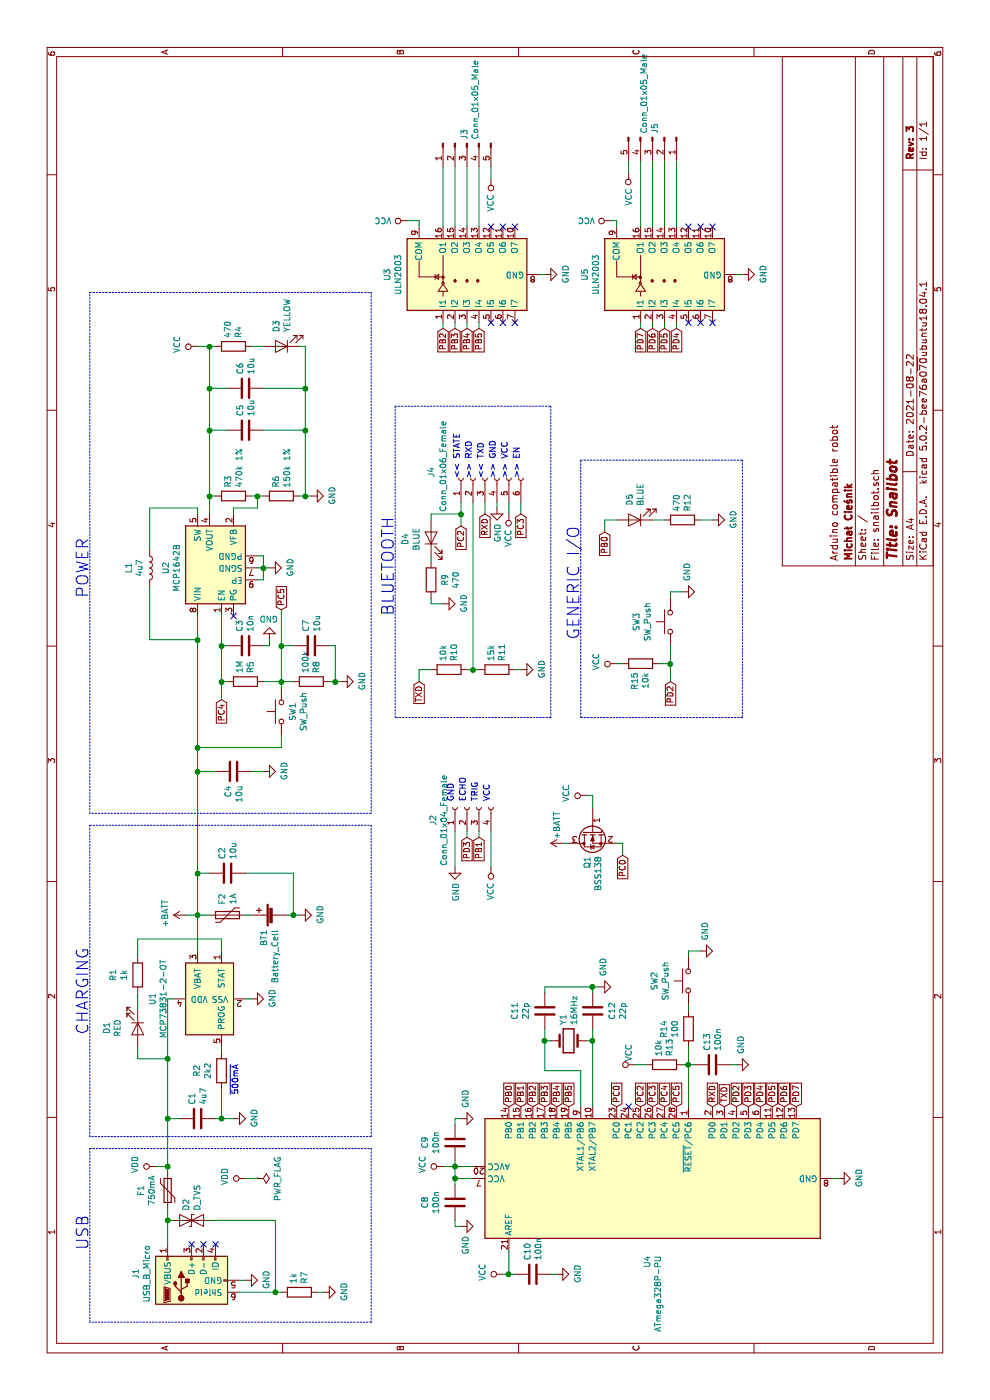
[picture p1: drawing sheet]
EESchema Schematic File Version 4
LIBS:snailbot-cache
EELAYER 26 0
EELAYER END
$Descr A4 11693 8268
encoding utf-8
Sheet 1 1
Title "Snailbot"
Date "2021-08-22"
Rev "3"
Comp "Michał Cieśnik"
Comment1 "Arduino compatible robot"
Comment2 ""
Comment3 ""
Comment4 ""
$EndDescr
$Comp
L Battery_Management:MCP73831-2-OT U1
U 1 1
P 3350 1750
F 0 "U1" H 3350 2228 50  0000 C CNN
F 1 "MCP73831-2-OT" H 3350 2137 50  0000 C CNN
F 2 "Package_TO_SOT_SMD:SOT-23-5" H 3400 1500 50  0001 L CIN
F 3 "http://ww1.microchip.com/downloads/en/DeviceDoc/20001984g.pdf" H 3200 1700 50  0001 C CNN
	1    3350 1750
	1    0    0    -1  
$EndComp
$Comp
L Device:Battery_Cell BT1
U 1 1
P 4050 2300
F 0 "BT1" H 3932 2396 50  0000 R CNN
F 1 "Battery_Cell" H 3932 2305 50  0000 R CNN
F 2 "mc_mech:BatteryHolder_1x18650" V 4050 2360 50  0001 C CNN
F 3 "~" V 4050 2360 50  0001 C CNN
	1    4050 2300
	1    0    0    -1  
$EndComp
$Comp
L power:VCC #PWR0101
U 1 1
P 8800 1650
F 0 "#PWR0101" H 8800 1500 50  0001 C CNN
F 1 "VCC" H 8817 1823 50  0000 C CNN
F 2 "" H 8800 1650 50  0001 C CNN
F 3 "" H 8800 1650 50  0001 C CNN
	1    8800 1650
	1    0    0    -1  
$EndComp
$Comp
L power:+BATT #PWR0102
U 1 1
P 4050 1550
F 0 "#PWR0102" H 4050 1400 50  0001 C CNN
F 1 "+BATT" H 4065 1723 50  0000 C CNN
F 2 "" H 4050 1550 50  0001 C CNN
F 3 "" H 4050 1550 50  0001 C CNN
	1    4050 1550
	1    0    0    -1  
$EndComp
$Comp
L power:GND #PWR0103
U 1 1
P 2350 1950
F 0 "#PWR0103" H 2350 1700 50  0001 C CNN
F 1 "GND" H 2355 1777 50  0000 C CNN
F 2 "" H 2350 1950 50  0001 C CNN
F 3 "" H 2350 1950 50  0001 C CNN
	1    2350 1950
	1    0    0    -1  
$EndComp
$Comp
L Device:R R2
U 1 1
P 2750 1850
F 0 "R2" V 2543 1850 50  0000 C CNN
F 1 "2k2" V 2634 1850 50  0000 C CNN
F 2 "Resistor_SMD:R_0805_2012Metric_Pad1.15x1.40mm_HandSolder" V 2680 1850 50  0001 C CNN
F 3 "~" H 2750 1850 50  0001 C CNN
	1    2750 1850
	0    1    1    0   
$EndComp
$Comp
L Device:Polyfuse F2
U 1 1
P 4050 1900
F 0 "F2" H 4138 1946 50  0000 L CNN
F 1 "1A" H 4138 1855 50  0000 L CNN
F 2 "Fuse:Fuse_1812_4532Metric_Pad1.30x3.40mm_HandSolder" H 4100 1700 50  0001 L CNN
F 3 "~" H 4050 1900 50  0001 C CNN
	1    4050 1900
	1    0    0    -1  
$EndComp
$Comp
L Device:C C1
U 1 1
P 2350 1650
F 0 "C1" H 2465 1696 50  0000 L CNN
F 1 "4u7" H 2465 1605 50  0000 L CNN
F 2 "Capacitor_SMD:C_0805_2012Metric_Pad1.15x1.40mm_HandSolder" H 2388 1500 50  0001 C CNN
F 3 "~" H 2350 1650 50  0001 C CNN
	1    2350 1650
	1    0    0    -1  
$EndComp
Wire Wire Line
	2950 1850 2900 1850
Wire Wire Line
	2600 1850 2350 1850
Wire Wire Line
	2350 1850 2350 1800
Wire Wire Line
	2350 1850 2350 1950
Connection ~ 2350 1850
Wire Wire Line
	3350 1450 3350 1400
Wire Wire Line
	3350 1400 2850 1400
Wire Wire Line
	2350 1400 2350 1500
$Comp
L power:GND #PWR0104
U 1 1
P 3350 2100
F 0 "#PWR0104" H 3350 1850 50  0001 C CNN
F 1 "GND" H 3355 1927 50  0000 C CNN
F 2 "" H 3350 2100 50  0001 C CNN
F 3 "" H 3350 2100 50  0001 C CNN
	1    3350 2100
	1    0    0    -1  
$EndComp
Wire Wire Line
	3350 2050 3350 2100
$Comp
L Device:LED D1
U 1 1
P 3100 1150
F 0 "D1" H 3092 895 50  0000 C CNN
F 1 "RED" H 3092 986 50  0000 C CNN
F 2 "LED_SMD:LED_1206_3216Metric_Pad1.42x1.75mm_HandSolder" H 3100 1150 50  0001 C CNN
F 3 "~" H 3100 1150 50  0001 C CNN
	1    3100 1150
	-1   0    0    1   
$EndComp
$Comp
L Device:R R1
U 1 1
P 3550 1150
F 0 "R1" V 3343 1150 50  0000 C CNN
F 1 "1k" V 3434 1150 50  0000 C CNN
F 2 "Resistor_SMD:R_0805_2012Metric_Pad1.15x1.40mm_HandSolder" V 3480 1150 50  0001 C CNN
F 3 "~" H 3550 1150 50  0001 C CNN
	1    3550 1150
	0    1    1    0   
$EndComp
$Comp
L MCU_Microchip_ATmega:ATmega328P-PU U4
U 1 1
P 1850 5450
F 0 "U4" H 1209 5496 50  0000 R CNN
F 1 "ATmega328P-PU" H 1209 5405 50  0000 R CNN
F 2 "Package_DIP:DIP-28_W7.62mm" H 1850 5450 50  0001 C CIN
F 3 "http://ww1.microchip.com/downloads/en/DeviceDoc/ATmega328_P%20AVR%20MCU%20with%20picoPower%20Technology%20Data%20Sheet%2040001984A.pdf" H 1850 5450 50  0001 C CNN
	1    1850 5450
	1    0    0    -1  
$EndComp
$Comp
L power:GND #PWR0105
U 1 1
P 4050 2500
F 0 "#PWR0105" H 4050 2250 50  0001 C CNN
F 1 "GND" H 4055 2327 50  0000 C CNN
F 2 "" H 4050 2500 50  0001 C CNN
F 3 "" H 4050 2500 50  0001 C CNN
	1    4050 2500
	1    0    0    -1  
$EndComp
Wire Wire Line
	3750 1850 3850 1850
Wire Wire Line
	3850 1850 3850 1150
Wire Wire Line
	3850 1150 3700 1150
Wire Wire Line
	3400 1150 3250 1150
Wire Wire Line
	2950 1150 2850 1150
Wire Wire Line
	2850 1150 2850 1400
Connection ~ 2850 1400
Wire Wire Line
	2850 1400 2350 1400
Wire Wire Line
	3750 1650 4050 1650
Wire Wire Line
	4050 1650 4050 1750
Wire Wire Line
	4050 1650 4050 1550
Connection ~ 4050 1650
Wire Wire Line
	4050 1650 4400 1650
Wire Wire Line
	4400 1650 4400 1750
Connection ~ 4400 1650
Wire Wire Line
	4050 2050 4050 2100
Wire Wire Line
	4050 2400 4050 2450
Wire Wire Line
	4050 2450 4400 2450
Wire Wire Line
	4400 2450 4400 2050
Connection ~ 4050 2450
Wire Wire Line
	4050 2450 4050 2500
$Comp
L Device:L L1
U 1 1
P 6950 1250
F 0 "L1" V 6772 1250 50  0000 C CNN
F 1 "4u7" V 6863 1250 50  0000 C CNN
F 2 "Inductor_SMD:L_1210_3225Metric_Pad1.42x2.65mm_HandSolder" H 6950 1250 50  0001 C CNN
F 3 "~" H 6950 1250 50  0001 C CNN
	1    6950 1250
	0    1    1    0   
$EndComp
$Comp
L Transistor_Array:ULN2003 U3
U 1 1
P 9400 3900
F 0 "U3" H 9400 4567 50  0000 C CNN
F 1 "ULN2003" H 9400 4476 50  0000 C CNN
F 2 "Package_SO:SOIC-16_3.9x9.9mm_P1.27mm" H 9450 3350 50  0001 L CNN
F 3 "http://www.ti.com/lit/ds/symlink/uln2003a.pdf" H 9500 3700 50  0001 C CNN
	1    9400 3900
	1    0    0    -1  
$EndComp
$Comp
L mc_analog:MCP1642B U2
U 1 1
P 6950 1850
F 0 "U2" H 6950 2317 50  0000 C CNN
F 1 "MCP1642B" H 6950 2226 50  0000 C CNN
F 2 "Package_SO:MSOP-8-1EP_3x3mm_P0.65mm_EP2.54x2.8mm" H 7000 1600 50  0001 L CIN
F 3 "http://ww1.microchip.com/downloads/en/DeviceDoc/20005253A.pdf" H 6700 2300 50  0001 C CNN
	1    6950 1850
	1    0    0    -1  
$EndComp
Wire Notes Line
	2200 3100 2200 750 
Wire Notes Line
	2200 750  4800 750 
Wire Notes Line
	4800 750  4800 3100
Wire Notes Line
	4800 3100 2200 3100
Text Notes 3050 750  0    98   ~ 0
CHARGING
Wire Wire Line
	6800 1250 6350 1250
Wire Wire Line
	6350 1250 6350 1650
Wire Wire Line
	6350 1650 6550 1650
$Comp
L Device:C C4
U 1 1
P 5250 1950
F 0 "C4" H 5135 1996 50  0000 R CNN
F 1 "10u" H 5135 1905 50  0000 R CNN
F 2 "Capacitor_SMD:C_0805_2012Metric_Pad1.15x1.40mm_HandSolder" H 5288 1800 50  0001 C CNN
F 3 "~" H 5250 1950 50  0001 C CNN
	1    5250 1950
	1    0    0    -1  
$EndComp
$Comp
L power:GND #PWR0106
U 1 1
P 6950 2250
F 0 "#PWR0106" H 6950 2000 50  0001 C CNN
F 1 "GND" H 6955 2077 50  0000 C CNN
F 2 "" H 6950 2250 50  0001 C CNN
F 3 "" H 6950 2250 50  0001 C CNN
	1    6950 2250
	1    0    0    -1  
$EndComp
NoConn ~ 6550 1950
$Comp
L Device:R R6
U 1 1
P 7550 2350
F 0 "R6" H 7620 2396 50  0000 L CNN
F 1 "150k 1%" H 7620 2305 50  0000 L CNN
F 2 "Resistor_SMD:R_0805_2012Metric_Pad1.15x1.40mm_HandSolder" V 7480 2350 50  0001 C CNN
F 3 "~" H 7550 2350 50  0001 C CNN
	1    7550 2350
	1    0    0    -1  
$EndComp
$Comp
L Device:R R3
U 1 1
P 7550 1950
F 0 "R3" H 7620 1996 50  0000 L CNN
F 1 "470k 1%" H 7620 1905 50  0000 L CNN
F 2 "Resistor_SMD:R_0805_2012Metric_Pad1.15x1.40mm_HandSolder" V 7480 1950 50  0001 C CNN
F 3 "~" H 7550 1950 50  0001 C CNN
	1    7550 1950
	1    0    0    -1  
$EndComp
$Comp
L power:GND #PWR0107
U 1 1
P 7550 2600
F 0 "#PWR0107" H 7550 2350 50  0001 C CNN
F 1 "GND" H 7555 2427 50  0000 C CNN
F 2 "" H 7550 2600 50  0001 C CNN
F 3 "" H 7550 2600 50  0001 C CNN
	1    7550 2600
	1    0    0    -1  
$EndComp
Wire Wire Line
	7550 2200 7550 2150
Wire Wire Line
	7550 2150 7450 2150
Connection ~ 7550 2150
Wire Wire Line
	7550 2150 7550 2100
Wire Wire Line
	7550 1800 7550 1750
$Comp
L Device:C C5
U 1 1
P 8100 2050
F 0 "C5" H 8215 2096 50  0000 L CNN
F 1 "10u" H 8215 2005 50  0000 L CNN
F 2 "Capacitor_SMD:C_0805_2012Metric_Pad1.15x1.40mm_HandSolder" H 8138 1900 50  0001 C CNN
F 3 "~" H 8100 2050 50  0001 C CNN
	1    8100 2050
	1    0    0    -1  
$EndComp
$Comp
L Device:C C6
U 1 1
P 8450 2050
F 0 "C6" H 8565 2096 50  0000 L CNN
F 1 "10u" H 8565 2005 50  0000 L CNN
F 2 "Capacitor_SMD:C_0805_2012Metric_Pad1.15x1.40mm_HandSolder" H 8488 1900 50  0001 C CNN
F 3 "~" H 8450 2050 50  0001 C CNN
	1    8450 2050
	1    0    0    -1  
$EndComp
$Comp
L Device:LED D3
U 1 1
P 8800 2350
F 0 "D3" V 8838 2232 50  0000 R CNN
F 1 "YELLOW" V 8747 2232 50  0000 R CNN
F 2 "LED_SMD:LED_1206_3216Metric_Pad1.42x1.75mm_HandSolder" H 8800 2350 50  0001 C CNN
F 3 "~" H 8800 2350 50  0001 C CNN
	1    8800 2350
	0    -1   -1   0   
$EndComp
$Comp
L Device:R R4
U 1 1
P 8800 1950
F 0 "R4" H 8870 1996 50  0000 L CNN
F 1 "470" H 8870 1905 50  0000 L CNN
F 2 "Resistor_SMD:R_0805_2012Metric_Pad1.15x1.40mm_HandSolder" V 8730 1950 50  0001 C CNN
F 3 "~" H 8800 1950 50  0001 C CNN
	1    8800 1950
	1    0    0    1   
$EndComp
Wire Wire Line
	7550 2500 7550 2550
Wire Wire Line
	7550 2550 8100 2550
Wire Wire Line
	8100 2550 8100 2200
Connection ~ 7550 2550
Wire Wire Line
	7550 2550 7550 2600
Wire Wire Line
	8100 2550 8450 2550
Wire Wire Line
	8450 2550 8450 2200
Connection ~ 8100 2550
Wire Wire Line
	8450 2550 8800 2550
Connection ~ 8450 2550
Wire Wire Line
	7550 1750 8100 1750
Wire Wire Line
	8100 1750 8100 1900
Wire Wire Line
	8100 1750 8450 1750
Wire Wire Line
	8450 1750 8450 1900
Connection ~ 8100 1750
Wire Wire Line
	8800 2200 8800 2100
Wire Wire Line
	8800 2550 8800 2500
Wire Wire Line
	8450 1750 8800 1750
Wire Wire Line
	8800 1750 8800 1800
Connection ~ 8450 1750
Wire Wire Line
	8800 1750 8800 1650
Connection ~ 8800 1750
$Comp
L Switch:SW_Push SW1
U 1 1
P 5750 2350
F 0 "SW1" H 5750 2257 50  0000 C CNN
F 1 "SW_Push" H 5750 2166 50  0000 C CNN
F 2 "Button_Switch_SMD:SW_SPST_CK_RS282G05A3" H 5750 2550 50  0001 C CNN
F 3 "" H 5750 2550 50  0001 C CNN
	1    5750 2350
	1    0    0    -1  
$EndComp
Connection ~ 6350 1650
$Comp
L Device:R R5
U 1 1
P 6000 2050
F 0 "R5" H 6070 2096 50  0000 L CNN
F 1 "1M" H 6070 2005 50  0000 L CNN
F 2 "Resistor_SMD:R_0805_2012Metric_Pad1.15x1.40mm_HandSolder" V 5930 2050 50  0001 C CNN
F 3 "~" H 6000 2050 50  0001 C CNN
	1    6000 2050
	1    0    0    1   
$EndComp
$Comp
L Device:R R8
U 1 1
P 6000 2600
F 0 "R8" H 6070 2646 50  0000 L CNN
F 1 "100k" H 6070 2555 50  0000 L CNN
F 2 "Resistor_SMD:R_0805_2012Metric_Pad1.15x1.40mm_HandSolder" V 5930 2600 50  0001 C CNN
F 3 "~" H 6000 2600 50  0001 C CNN
	1    6000 2600
	1    0    0    1   
$EndComp
Wire Wire Line
	6550 1850 6300 1850
Wire Wire Line
	6000 1850 6000 1900
Wire Wire Line
	6000 1850 5850 1850
Connection ~ 6000 1850
$Comp
L power:GND #PWR0108
U 1 1
P 6350 2250
F 0 "#PWR0108" H 6350 2000 50  0001 C CNN
F 1 "GND" H 6355 2077 50  0000 C CNN
F 2 "" H 6350 2250 50  0001 C CNN
F 3 "" H 6350 2250 50  0001 C CNN
	1    6350 2250
	0    -1   -1   0   
$EndComp
Wire Wire Line
	6000 2750 6000 2800
Wire Wire Line
	6000 2450 6000 2350
Wire Wire Line
	5950 2350 6000 2350
Connection ~ 6000 2350
Wire Wire Line
	6000 2350 6000 2200
Wire Wire Line
	6000 2350 6300 2350
$Comp
L power:GND #PWR0109
U 1 1
P 5250 2200
F 0 "#PWR0109" H 5250 1950 50  0001 C CNN
F 1 "GND" H 5255 2027 50  0000 C CNN
F 2 "" H 5250 2200 50  0001 C CNN
F 3 "" H 5250 2200 50  0001 C CNN
	1    5250 2200
	1    0    0    -1  
$EndComp
Wire Wire Line
	5250 2100 5250 2200
$Comp
L Device:C C7
U 1 1
P 6300 2600
F 0 "C7" H 6415 2646 50  0000 L CNN
F 1 "10u" H 6415 2555 50  0000 L CNN
F 2 "Capacitor_SMD:C_0805_2012Metric_Pad1.15x1.40mm_HandSolder" H 6338 2450 50  0001 C CNN
F 3 "~" H 6300 2600 50  0001 C CNN
	1    6300 2600
	1    0    0    -1  
$EndComp
Wire Wire Line
	6000 2800 6300 2800
Wire Wire Line
	6300 2800 6300 2750
Connection ~ 6000 2800
Wire Wire Line
	6000 2800 6000 2850
Wire Wire Line
	6300 2450 6300 2350
Connection ~ 6300 2350
Wire Wire Line
	6300 2350 6600 2350
Wire Notes Line
	4900 750  9250 750 
Wire Notes Line
	9250 750  9250 3100
Wire Notes Line
	9250 3100 4900 3100
Wire Notes Line
	4900 3100 4900 750 
Text Notes 6700 750  0    98   ~ 0
POWER
$Comp
L power:GND #PWR0110
U 1 1
P 1850 7000
F 0 "#PWR0110" H 1850 6750 50  0001 C CNN
F 1 "GND" H 1855 6827 50  0000 C CNN
F 2 "" H 1850 7000 50  0001 C CNN
F 3 "" H 1850 7000 50  0001 C CNN
	1    1850 7000
	1    0    0    -1  
$EndComp
$Comp
L power:VCC #PWR0111
U 1 1
P 1950 3700
F 0 "#PWR0111" H 1950 3550 50  0001 C CNN
F 1 "VCC" H 1967 3873 50  0000 C CNN
F 2 "" H 1950 3700 50  0001 C CNN
F 3 "" H 1950 3700 50  0001 C CNN
	1    1950 3700
	1    0    0    -1  
$EndComp
$Comp
L Device:C C10
U 1 1
P 1050 4450
F 0 "C10" H 1165 4496 50  0000 L CNN
F 1 "100n" H 1165 4405 50  0000 L CNN
F 2 "Capacitor_SMD:C_0805_2012Metric_Pad1.15x1.40mm_HandSolder" H 1088 4300 50  0001 C CNN
F 3 "~" H 1050 4450 50  0001 C CNN
	1    1050 4450
	1    0    0    -1  
$EndComp
$Comp
L Device:R R13
U 1 1
P 2800 5550
F 0 "R13" H 2870 5596 50  0000 L CNN
F 1 "10k" H 2870 5505 50  0000 L CNN
F 2 "Resistor_SMD:R_0805_2012Metric_Pad1.15x1.40mm_HandSolder" V 2730 5550 50  0001 C CNN
F 3 "~" H 2800 5550 50  0001 C CNN
	1    2800 5550
	1    0    0    1   
$EndComp
$Comp
L Switch:SW_Push SW2
U 1 1
P 3500 5750
F 0 "SW2" H 3500 6035 50  0000 C CNN
F 1 "SW_Push" H 3500 5944 50  0000 C CNN
F 2 "Button_Switch_SMD:SW_SPST_CK_RS282G05A3" H 3500 5950 50  0001 C CNN
F 3 "" H 3500 5950 50  0001 C CNN
	1    3500 5750
	1    0    0    -1  
$EndComp
$Comp
L Connector:USB_B_Micro J1
U 1 1
P 1000 1600
F 0 "J1" H 1055 2067 50  0000 C CNN
F 1 "USB_B_Micro" H 1055 1976 50  0000 C CNN
F 2 "mc_mech:USB_Micro-B_MOLEX_105017-0001" H 1150 1550 50  0001 C CNN
F 3 "~" H 1150 1550 50  0001 C CNN
	1    1000 1600
	1    0    0    -1  
$EndComp
$Comp
L Transistor_Array:ULN2003 U5
U 1 1
P 9400 5550
F 0 "U5" H 9400 6217 50  0000 C CNN
F 1 "ULN2003" H 9400 6126 50  0000 C CNN
F 2 "Package_SO:SOIC-16_3.9x9.9mm_P1.27mm" H 9450 5000 50  0001 L CNN
F 3 "http://www.ti.com/lit/ds/symlink/uln2003a.pdf" H 9500 5350 50  0001 C CNN
	1    9400 5550
	1    0    0    -1  
$EndComp
$Comp
L Device:D_TVS D2
U 1 1
P 1500 1600
F 0 "D2" V 1454 1679 50  0000 L CNN
F 1 "D_TVS" V 1545 1679 50  0000 L CNN
F 2 "Diode_SMD:D_SMB_Handsoldering" H 1500 1600 50  0001 C CNN
F 3 "~" H 1500 1600 50  0001 C CNN
	1    1500 1600
	0    1    1    0   
$EndComp
NoConn ~ 1300 1600
NoConn ~ 1300 1700
NoConn ~ 1300 1800
$Comp
L Device:R R7
U 1 1
P 900 2500
F 0 "R7" H 970 2546 50  0000 L CNN
F 1 "1k" H 970 2455 50  0000 L CNN
F 2 "Resistor_SMD:R_0805_2012Metric_Pad1.15x1.40mm_HandSolder" V 830 2500 50  0001 C CNN
F 3 "~" H 900 2500 50  0001 C CNN
	1    900  2500
	1    0    0    1   
$EndComp
$Comp
L power:GND #PWR0112
U 1 1
P 900 2700
F 0 "#PWR0112" H 900 2450 50  0001 C CNN
F 1 "GND" H 905 2527 50  0000 C CNN
F 2 "" H 900 2700 50  0001 C CNN
F 3 "" H 900 2700 50  0001 C CNN
	1    900  2700
	1    0    0    -1  
$EndComp
$Comp
L power:VDD #PWR0113
U 1 1
P 1950 1300
F 0 "#PWR0113" H 1950 1150 50  0001 C CNN
F 1 "VDD" H 1967 1473 50  0000 C CNN
F 2 "" H 1950 1300 50  0001 C CNN
F 3 "" H 1950 1300 50  0001 C CNN
	1    1950 1300
	1    0    0    -1  
$EndComp
Wire Wire Line
	1300 1400 1500 1400
Wire Wire Line
	1500 1400 1500 1450
$Comp
L power:GND #PWR0114
U 1 1
P 1000 2050
F 0 "#PWR0114" H 1000 1800 50  0001 C CNN
F 1 "GND" H 1005 1877 50  0000 C CNN
F 2 "" H 1000 2050 50  0001 C CNN
F 3 "" H 1000 2050 50  0001 C CNN
	1    1000 2050
	1    0    0    -1  
$EndComp
Wire Wire Line
	1000 2000 1000 2050
Wire Wire Line
	900  2000 900  2300
Wire Wire Line
	900  2300 1500 2300
Wire Wire Line
	1500 2300 1500 1750
Wire Wire Line
	900  2650 900  2700
Wire Wire Line
	900  2350 900  2300
Connection ~ 900  2300
$Comp
L Device:Polyfuse F1
U 1 1
P 1750 1400
F 0 "F1" V 1525 1400 50  0000 C CNN
F 1 "750mA" V 1616 1400 50  0000 C CNN
F 2 "Fuse:Fuse_1812_4532Metric_Pad1.30x3.40mm_HandSolder" H 1800 1200 50  0001 L CNN
F 3 "~" H 1750 1400 50  0001 C CNN
	1    1750 1400
	0    1    1    0   
$EndComp
Wire Wire Line
	1500 1400 1600 1400
Connection ~ 1500 1400
Wire Wire Line
	1900 1400 1950 1400
Wire Wire Line
	1950 1400 1950 1300
Wire Wire Line
	1850 6950 1850 7000
$Comp
L Device:C C8
U 1 1
P 1650 3800
F 0 "C8" V 1398 3800 50  0000 C CNN
F 1 "100n" V 1489 3800 50  0000 C CNN
F 2 "Capacitor_SMD:C_0805_2012Metric_Pad1.15x1.40mm_HandSolder" H 1688 3650 50  0001 C CNN
F 3 "~" H 1650 3800 50  0001 C CNN
	1    1650 3800
	0    1    1    0   
$EndComp
$Comp
L Device:C C9
U 1 1
P 2150 3800
F 0 "C9" V 1898 3800 50  0000 C CNN
F 1 "100n" V 1989 3800 50  0000 C CNN
F 2 "Capacitor_SMD:C_0805_2012Metric_Pad1.15x1.40mm_HandSolder" H 2188 3650 50  0001 C CNN
F 3 "~" H 2150 3800 50  0001 C CNN
	1    2150 3800
	0    1    1    0   
$EndComp
$Comp
L power:GND #PWR0115
U 1 1
P 1050 4650
F 0 "#PWR0115" H 1050 4400 50  0001 C CNN
F 1 "GND" H 1055 4477 50  0000 C CNN
F 2 "" H 1050 4650 50  0001 C CNN
F 3 "" H 1050 4650 50  0001 C CNN
	1    1050 4650
	1    0    0    -1  
$EndComp
Wire Wire Line
	1050 4650 1050 4600
Wire Wire Line
	1250 4250 1050 4250
Wire Wire Line
	1050 4250 1050 4300
$Comp
L power:VCC #PWR0116
U 1 1
P 1050 4200
F 0 "#PWR0116" H 1050 4050 50  0001 C CNN
F 1 "VCC" H 1067 4373 50  0000 C CNN
F 2 "" H 1050 4200 50  0001 C CNN
F 3 "" H 1050 4200 50  0001 C CNN
	1    1050 4200
	1    0    0    -1  
$EndComp
Wire Wire Line
	1050 4250 1050 4200
Connection ~ 1050 4250
$Comp
L power:GND #PWR0117
U 1 1
P 2350 3850
F 0 "#PWR0117" H 2350 3600 50  0001 C CNN
F 1 "GND" H 2438 3813 50  0000 L CNN
F 2 "" H 2350 3850 50  0001 C CNN
F 3 "" H 2350 3850 50  0001 C CNN
	1    2350 3850
	1    0    0    -1  
$EndComp
Wire Wire Line
	2300 3800 2350 3800
Wire Wire Line
	2350 3800 2350 3850
$Comp
L power:GND #PWR0118
U 1 1
P 1450 3850
F 0 "#PWR0118" H 1450 3600 50  0001 C CNN
F 1 "GND" H 1372 3813 50  0000 R CNN
F 2 "" H 1450 3850 50  0001 C CNN
F 3 "" H 1450 3850 50  0001 C CNN
	1    1450 3850
	1    0    0    -1  
$EndComp
Wire Wire Line
	1950 3950 1950 3800
Wire Wire Line
	1950 3800 2000 3800
Wire Wire Line
	1850 3950 1850 3800
Wire Wire Line
	1850 3800 1800 3800
Wire Wire Line
	1950 3800 1950 3700
Connection ~ 1950 3800
Wire Wire Line
	1950 3800 1850 3800
Connection ~ 1850 3800
Wire Wire Line
	1450 3850 1450 3800
Wire Wire Line
	1450 3800 1500 3800
$Comp
L power:VCC #PWR0119
U 1 1
P 2800 5300
F 0 "#PWR0119" H 2800 5150 50  0001 C CNN
F 1 "VCC" H 2900 5350 50  0000 C CNN
F 2 "" H 2800 5300 50  0001 C CNN
F 3 "" H 2800 5300 50  0001 C CNN
	1    2800 5300
	1    0    0    -1  
$EndComp
$Comp
L power:GND #PWR0120
U 1 1
P 3750 5850
F 0 "#PWR0120" H 3750 5600 50  0001 C CNN
F 1 "GND" H 3838 5813 50  0000 L CNN
F 2 "" H 3750 5850 50  0001 C CNN
F 3 "" H 3750 5850 50  0001 C CNN
	1    3750 5850
	1    0    0    -1  
$EndComp
$Comp
L Device:C C13
U 1 1
P 2800 5950
F 0 "C13" H 2915 5996 50  0000 L CNN
F 1 "100n" H 2915 5905 50  0000 L CNN
F 2 "Capacitor_SMD:C_0805_2012Metric_Pad1.15x1.40mm_HandSolder" H 2838 5800 50  0001 C CNN
F 3 "~" H 2800 5950 50  0001 C CNN
	1    2800 5950
	1    0    0    -1  
$EndComp
Wire Wire Line
	2450 5750 2800 5750
Wire Wire Line
	2800 5750 2800 5700
Connection ~ 2800 5750
Wire Wire Line
	2800 5800 2800 5750
Wire Wire Line
	3700 5750 3750 5750
Wire Wire Line
	3750 5750 3750 5850
Wire Wire Line
	2800 5400 2800 5300
$Comp
L power:GND #PWR0121
U 1 1
P 2800 6150
F 0 "#PWR0121" H 2800 5900 50  0001 C CNN
F 1 "GND" H 2888 6113 50  0000 L CNN
F 2 "" H 2800 6150 50  0001 C CNN
F 3 "" H 2800 6150 50  0001 C CNN
	1    2800 6150
	1    0    0    -1  
$EndComp
Wire Wire Line
	2800 6100 2800 6150
$Comp
L Device:R R14
U 1 1
P 3100 5750
F 0 "R14" V 2893 5750 50  0000 C CNN
F 1 "100" V 2984 5750 50  0000 C CNN
F 2 "Resistor_SMD:R_0805_2012Metric_Pad1.15x1.40mm_HandSolder" V 3030 5750 50  0001 C CNN
F 3 "~" H 3100 5750 50  0001 C CNN
	1    3100 5750
	0    -1   1    0   
$EndComp
Wire Wire Line
	3300 5750 3250 5750
Wire Wire Line
	2950 5750 2800 5750
$Comp
L Device:Crystal Y1
U 1 1
P 3000 4750
F 0 "Y1" V 2954 4881 50  0000 L CNN
F 1 "16MHz" V 3045 4881 50  0000 L CNN
F 2 "Crystal:Crystal_HC49-U_Vertical" H 3000 4750 50  0001 C CNN
F 3 "~" H 3000 4750 50  0001 C CNN
	1    3000 4750
	0    1    1    0   
$EndComp
$Comp
L Device:C C12
U 1 1
P 3250 4950
F 0 "C12" V 3410 4950 50  0000 C CNN
F 1 "22p" V 3501 4950 50  0000 C CNN
F 2 "Capacitor_SMD:C_0805_2012Metric_Pad1.15x1.40mm_HandSolder" H 3288 4800 50  0001 C CNN
F 3 "~" H 3250 4950 50  0001 C CNN
	1    3250 4950
	0    1    1    0   
$EndComp
$Comp
L Device:C C11
U 1 1
P 3250 4550
F 0 "C11" V 2998 4550 50  0000 C CNN
F 1 "22p" V 3089 4550 50  0000 C CNN
F 2 "Capacitor_SMD:C_0805_2012Metric_Pad1.15x1.40mm_HandSolder" H 3288 4400 50  0001 C CNN
F 3 "~" H 3250 4550 50  0001 C CNN
	1    3250 4550
	0    1    1    0   
$EndComp
$Comp
L power:GND #PWR0122
U 1 1
P 3450 5000
F 0 "#PWR0122" H 3450 4750 50  0001 C CNN
F 1 "GND" H 3538 4963 50  0000 L CNN
F 2 "" H 3450 5000 50  0001 C CNN
F 3 "" H 3450 5000 50  0001 C CNN
	1    3450 5000
	1    0    0    -1  
$EndComp
Wire Wire Line
	3450 5000 3450 4950
Wire Wire Line
	3450 4950 3400 4950
Wire Wire Line
	3400 4550 3450 4550
Wire Wire Line
	3450 4550 3450 4950
Connection ~ 3450 4950
Wire Wire Line
	3100 4950 3000 4950
Wire Wire Line
	3000 4950 3000 4900
Wire Wire Line
	3100 4550 3000 4550
Wire Wire Line
	3000 4550 3000 4600
Wire Wire Line
	2450 4950 3000 4950
Connection ~ 3000 4950
Wire Wire Line
	3000 4550 2750 4550
Wire Wire Line
	2750 4550 2750 4850
Wire Wire Line
	2750 4850 2450 4850
Connection ~ 3000 4550
$Comp
L Connector:Conn_01x05_Male J5
U 1 1
P 10550 5450
F 0 "J5" H 10523 5473 50  0000 R CNN
F 1 "Conn_01x05_Male" H 10523 5382 50  0000 R CNN
F 2 "Connector_PinHeader_2.54mm:PinHeader_1x05_P2.54mm_Vertical" H 10550 5450 50  0001 C CNN
F 3 "~" H 10550 5450 50  0001 C CNN
	1    10550 5450
	-1   0    0    1   
$EndComp
$Comp
L Connector:Conn_01x05_Male J3
U 1 1
P 10500 3900
F 0 "J3" H 10473 3923 50  0000 R CNN
F 1 "Conn_01x05_Male" H 10473 3832 50  0000 R CNN
F 2 "Connector_PinHeader_2.54mm:PinHeader_1x05_P2.54mm_Vertical" H 10500 3900 50  0001 C CNN
F 3 "~" H 10500 3900 50  0001 C CNN
	1    10500 3900
	-1   0    0    -1  
$EndComp
$Comp
L Connector:Conn_01x04_Female J2
U 1 1
P 4950 3900
F 0 "J2" H 4843 4185 50  0000 C CNN
F 1 "Conn_01x04_Female" H 4843 4094 50  0000 C CNN
F 2 "Connector_PinHeader_2.54mm:PinHeader_1x04_P2.54mm_Vertical" H 4950 3900 50  0001 C CNN
F 3 "~" H 4950 3900 50  0001 C CNN
	1    4950 3900
	1    0    0    -1  
$EndComp
$Comp
L Connector:Conn_01x06_Female J4
U 1 1
P 7700 4050
F 0 "J4" H 7750 4500 50  0000 C CNN
F 1 "Conn_01x06_Female" H 7800 4400 50  0000 C CNN
F 2 "Connector_PinHeader_2.54mm:PinHeader_1x06_P2.54mm_Vertical" H 7700 4050 50  0001 C CNN
F 3 "~" H 7700 4050 50  0001 C CNN
	1    7700 4050
	1    0    0    -1  
$EndComp
$Comp
L Device:LED D5
U 1 1
P 7350 5300
F 0 "D5" V 7388 5182 50  0000 R CNN
F 1 "BLUE" V 7297 5182 50  0000 R CNN
F 2 "LED_SMD:LED_1206_3216Metric_Pad1.42x1.75mm_HandSolder" H 7350 5300 50  0001 C CNN
F 3 "~" H 7350 5300 50  0001 C CNN
	1    7350 5300
	0    -1   -1   0   
$EndComp
$Comp
L Switch:SW_Push SW3
U 1 1
P 6500 5600
F 0 "SW3" H 6500 5885 50  0000 C CNN
F 1 "SW_Push" H 6500 5794 50  0000 C CNN
F 2 "Button_Switch_SMD:SW_SPST_CK_RS282G05A3" H 6500 5800 50  0001 C CNN
F 3 "" H 6500 5800 50  0001 C CNN
	1    6500 5600
	1    0    0    -1  
$EndComp
$Comp
L power:VCC #PWR0123
U 1 1
P 6150 5150
F 0 "#PWR0123" H 6150 5000 50  0001 C CNN
F 1 "VCC" H 6167 5323 50  0000 C CNN
F 2 "" H 6150 5150 50  0001 C CNN
F 3 "" H 6150 5150 50  0001 C CNN
	1    6150 5150
	1    0    0    -1  
$EndComp
Text GLabel 2450 6150 2    50   Input ~ 0
PD2
Text GLabel 2450 6250 2    50   Input ~ 0
PD3
$Comp
L Device:R R15
U 1 1
P 6150 5350
F 0 "R15" H 6081 5304 50  0000 R CNN
F 1 "10k" H 6081 5395 50  0000 R CNN
F 2 "Resistor_SMD:R_0805_2012Metric_Pad1.15x1.40mm_HandSolder" V 6080 5350 50  0001 C CNN
F 3 "~" H 6150 5350 50  0001 C CNN
	1    6150 5350
	1    0    0    1   
$EndComp
$Comp
L power:GND #PWR0124
U 1 1
P 6750 5700
F 0 "#PWR0124" H 6750 5450 50  0001 C CNN
F 1 "GND" H 6838 5663 50  0000 L CNN
F 2 "" H 6750 5700 50  0001 C CNN
F 3 "" H 6750 5700 50  0001 C CNN
	1    6750 5700
	1    0    0    -1  
$EndComp
Wire Wire Line
	6150 5200 6150 5150
Wire Wire Line
	6150 5500 6150 5600
Wire Wire Line
	6150 5600 6300 5600
Wire Wire Line
	6700 5600 6750 5600
Wire Wire Line
	6750 5600 6750 5700
Wire Wire Line
	6150 5600 6000 5600
Connection ~ 6150 5600
Text GLabel 6000 5600 0    50   Input ~ 0
PD2
Text GLabel 2450 5950 2    50   Input ~ 0
RXD
Text GLabel 2450 6050 2    50   Input ~ 0
TXD
$Comp
L power:VCC #PWR0125
U 1 1
P 7400 4250
F 0 "#PWR0125" H 7400 4100 50  0001 C CNN
F 1 "VCC" V 7400 4450 50  0000 C CNN
F 2 "" H 7400 4250 50  0001 C CNN
F 3 "" H 7400 4250 50  0001 C CNN
	1    7400 4250
	0    -1   -1   0   
$EndComp
$Comp
L power:GND #PWR0126
U 1 1
P 7450 4150
F 0 "#PWR0126" H 7450 3900 50  0001 C CNN
F 1 "GND" V 7455 4022 50  0000 R CNN
F 2 "" H 7450 4150 50  0001 C CNN
F 3 "" H 7450 4150 50  0001 C CNN
	1    7450 4150
	0    1    1    0   
$EndComp
Text Notes 7700 3850 0    50   ~ 0
<< STATE
Text Notes 7700 3950 0    50   ~ 0
>> RXD
Text Notes 7700 4050 0    50   ~ 0
<< TXD
Text Notes 7700 4150 0    50   ~ 0
>> GND
Text Notes 7700 4250 0    50   ~ 0
>> VCC
Text Notes 7700 4350 0    50   ~ 0
>> EN
Wire Wire Line
	7500 4150 7450 4150
Wire Wire Line
	7500 4250 7400 4250
Wire Wire Line
	7500 4050 7400 4050
Text GLabel 7400 4050 0    50   Input ~ 0
RXD
$Comp
L Device:R R10
U 1 1
P 6100 3750
F 0 "R10" H 6170 3796 50  0000 L CNN
F 1 "10k" H 6170 3705 50  0000 L CNN
F 2 "Resistor_SMD:R_0805_2012Metric_Pad1.15x1.40mm_HandSolder" V 6030 3750 50  0001 C CNN
F 3 "~" H 6100 3750 50  0001 C CNN
	1    6100 3750
	1    0    0    1   
$EndComp
$Comp
L Device:R R11
U 1 1
P 6100 4150
F 0 "R11" H 6170 4196 50  0000 L CNN
F 1 "15k" H 6170 4105 50  0000 L CNN
F 2 "Resistor_SMD:R_0805_2012Metric_Pad1.15x1.40mm_HandSolder" V 6030 4150 50  0001 C CNN
F 3 "~" H 6100 4150 50  0001 C CNN
	1    6100 4150
	1    0    0    1   
$EndComp
$Comp
L power:GND #PWR0127
U 1 1
P 6100 4350
F 0 "#PWR0127" H 6100 4100 50  0001 C CNN
F 1 "GND" H 6105 4177 50  0000 C CNN
F 2 "" H 6100 4350 50  0001 C CNN
F 3 "" H 6100 4350 50  0001 C CNN
	1    6100 4350
	1    0    0    -1  
$EndComp
Wire Wire Line
	6100 4300 6100 4350
Wire Wire Line
	6100 3600 6100 3500
Wire Wire Line
	6100 3500 6000 3500
Text GLabel 6000 3500 0    50   Input ~ 0
TXD
Wire Wire Line
	7500 4350 7400 4350
Wire Wire Line
	7500 3850 7400 3850
Wire Notes Line
	5700 3300 8300 3300
Wire Notes Line
	8300 3300 8300 4600
Wire Notes Line
	8300 4600 5700 4600
Wire Notes Line
	5700 4600 5700 3300
Text Notes 6550 3300 0    98   ~ 0
BLUETOOTH
Text Notes 5000 3800 0    50   ~ 0
GND
Text Notes 5000 3900 0    50   ~ 0
ECHO
Text Notes 5000 4000 0    50   ~ 0
TRIG
Text Notes 5000 4100 0    50   ~ 0
VCC
$Comp
L power:GND #PWR0128
U 1 1
P 4450 3800
F 0 "#PWR0128" H 4450 3550 50  0001 C CNN
F 1 "GND" V 4455 3672 50  0000 R CNN
F 2 "" H 4450 3800 50  0001 C CNN
F 3 "" H 4450 3800 50  0001 C CNN
	1    4450 3800
	0    1    1    0   
$EndComp
$Comp
L power:VCC #PWR0129
U 1 1
P 4450 4100
F 0 "#PWR0129" H 4450 3950 50  0001 C CNN
F 1 "VCC" V 4450 4300 50  0000 C CNN
F 2 "" H 4450 4100 50  0001 C CNN
F 3 "" H 4450 4100 50  0001 C CNN
	1    4450 4100
	0    -1   -1   0   
$EndComp
Wire Wire Line
	4750 4100 4450 4100
Wire Wire Line
	4750 3800 4450 3800
$Comp
L power:GND #PWR0130
U 1 1
P 9400 4550
F 0 "#PWR0130" H 9400 4300 50  0001 C CNN
F 1 "GND" H 9405 4377 50  0000 C CNN
F 2 "" H 9400 4550 50  0001 C CNN
F 3 "" H 9400 4550 50  0001 C CNN
	1    9400 4550
	1    0    0    -1  
$EndComp
$Comp
L power:VCC #PWR0131
U 1 1
P 9850 3400
F 0 "#PWR0131" H 9850 3250 50  0001 C CNN
F 1 "VCC" V 9850 3600 50  0000 C CNN
F 2 "" H 9850 3400 50  0001 C CNN
F 3 "" H 9850 3400 50  0001 C CNN
	1    9850 3400
	1    0    0    -1  
$EndComp
Wire Wire Line
	9800 3500 9850 3500
Wire Wire Line
	9850 3500 9850 3400
Wire Wire Line
	9400 4500 9400 4550
$Comp
L power:VCC #PWR0132
U 1 1
P 10200 4100
F 0 "#PWR0132" H 10200 3950 50  0001 C CNN
F 1 "VCC" V 10200 4300 50  0000 C CNN
F 2 "" H 10200 4100 50  0001 C CNN
F 3 "" H 10200 4100 50  0001 C CNN
	1    10200 4100
	0    -1   -1   0   
$EndComp
Wire Wire Line
	10200 4100 10300 4100
Wire Wire Line
	9800 4000 10300 4000
Wire Wire Line
	9800 3900 10300 3900
Wire Wire Line
	9800 3800 10300 3800
Wire Wire Line
	9800 3700 10300 3700
$Comp
L power:VCC #PWR0133
U 1 1
P 10250 5250
F 0 "#PWR0133" H 10250 5100 50  0001 C CNN
F 1 "VCC" V 10250 5450 50  0000 C CNN
F 2 "" H 10250 5250 50  0001 C CNN
F 3 "" H 10250 5250 50  0001 C CNN
	1    10250 5250
	0    -1   1    0   
$EndComp
Wire Wire Line
	10250 5250 10350 5250
$Comp
L power:GND #PWR0134
U 1 1
P 9400 6200
F 0 "#PWR0134" H 9400 5950 50  0001 C CNN
F 1 "GND" H 9405 6027 50  0000 C CNN
F 2 "" H 9400 6200 50  0001 C CNN
F 3 "" H 9400 6200 50  0001 C CNN
	1    9400 6200
	1    0    0    -1  
$EndComp
Wire Wire Line
	9400 6200 9400 6150
$Comp
L power:VCC #PWR0135
U 1 1
P 9850 5100
F 0 "#PWR0135" H 9850 4950 50  0001 C CNN
F 1 "VCC" V 9850 5300 50  0000 C CNN
F 2 "" H 9850 5100 50  0001 C CNN
F 3 "" H 9850 5100 50  0001 C CNN
	1    9850 5100
	1    0    0    -1  
$EndComp
Wire Wire Line
	9800 5150 9850 5150
Wire Wire Line
	9850 5150 9850 5100
$Comp
L power:+BATT #PWR0136
U 1 1
P 4650 4700
F 0 "#PWR0136" H 4650 4550 50  0001 C CNN
F 1 "+BATT" H 4800 4750 50  0000 C CNN
F 2 "" H 4650 4700 50  0001 C CNN
F 3 "" H 4650 4700 50  0001 C CNN
	1    4650 4700
	1    0    0    -1  
$EndComp
Text GLabel 2450 5550 2    50   Input ~ 0
PC4
Text GLabel 2450 5650 2    50   Input ~ 0
PC5
Text GLabel 5850 1850 0    50   Input ~ 0
PC4
Text GLabel 6600 2350 2    50   Input ~ 0
PC5
Wire Wire Line
	4750 3900 4700 3900
Wire Wire Line
	4750 4000 4700 4000
Text Notes 1250 750  0    98   ~ 0
USB
Wire Notes Line
	2100 750  2100 3100
Wire Notes Line
	2100 3100 650  3100
Wire Notes Line
	650  3100 650  750 
Wire Notes Line
	650  750  2100 750 
Wire Wire Line
	1950 1400 2350 1400
Connection ~ 1950 1400
Connection ~ 2350 1400
Wire Wire Line
	9000 3700 8950 3700
Wire Wire Line
	9000 3800 8950 3800
Wire Wire Line
	9000 3900 8950 3900
Wire Wire Line
	9000 4000 8950 4000
Text GLabel 2450 4750 2    50   Input ~ 0
PB5
Text GLabel 2450 4650 2    50   Input ~ 0
PB4
Text GLabel 2450 4550 2    50   Input ~ 0
PB3
Text GLabel 2450 4450 2    50   Input ~ 0
PB2
Text GLabel 2450 4350 2    50   Input ~ 0
PB1
Text GLabel 4700 4000 0    50   Input ~ 0
PB1
Text GLabel 4700 3900 0    50   Input ~ 0
PD3
Text GLabel 2450 6350 2    50   Input ~ 0
PD4
Text GLabel 2450 6450 2    50   Input ~ 0
PD5
Text GLabel 2450 6550 2    50   Input ~ 0
PD6
Text GLabel 2450 6650 2    50   Input ~ 0
PD7
Wire Wire Line
	9000 5350 8950 5350
Wire Wire Line
	9000 5450 8950 5450
Wire Wire Line
	9000 5550 8950 5550
Wire Wire Line
	9000 5650 8950 5650
$Comp
L Device:R R12
U 1 1
P 7350 5700
F 0 "R12" H 7420 5746 50  0000 L CNN
F 1 "470" H 7420 5655 50  0000 L CNN
F 2 "Resistor_SMD:R_0805_2012Metric_Pad1.15x1.40mm_HandSolder" V 7280 5700 50  0001 C CNN
F 3 "~" H 7350 5700 50  0001 C CNN
	1    7350 5700
	1    0    0    1   
$EndComp
Text GLabel 2450 5450 2    50   Input ~ 0
PC3
Text GLabel 7400 4350 0    50   Input ~ 0
PC3
Text GLabel 2450 4250 2    50   Input ~ 0
PB0
$Comp
L power:GND #PWR0137
U 1 1
P 7350 5950
F 0 "#PWR0137" H 7350 5700 50  0001 C CNN
F 1 "GND" H 7355 5777 50  0000 C CNN
F 2 "" H 7350 5950 50  0001 C CNN
F 3 "" H 7350 5950 50  0001 C CNN
	1    7350 5950
	1    0    0    -1  
$EndComp
Wire Wire Line
	7350 5150 7350 5050
Wire Wire Line
	7350 5050 7250 5050
Wire Wire Line
	7350 5550 7350 5450
Wire Wire Line
	7350 5950 7350 5850
Text GLabel 7250 5050 0    50   Input ~ 0
PB0
NoConn ~ 9000 4100
NoConn ~ 9000 4200
NoConn ~ 9000 4300
NoConn ~ 9000 5750
NoConn ~ 9000 5850
NoConn ~ 9000 5950
NoConn ~ 2450 5250
Text GLabel 2450 5350 2    50   Input ~ 0
PC2
$Comp
L Device:LED D4
U 1 1
P 7200 3600
F 0 "D4" H 7191 3816 50  0000 C CNN
F 1 "BLUE" H 7191 3725 50  0000 C CNN
F 2 "LED_SMD:LED_1206_3216Metric_Pad1.42x1.75mm_HandSolder" H 7200 3600 50  0001 C CNN
F 3 "~" H 7200 3600 50  0001 C CNN
	1    7200 3600
	1    0    0    -1  
$EndComp
$Comp
L Device:R R9
U 1 1
P 6850 3600
F 0 "R9" V 6965 3600 50  0000 C CNN
F 1 "470" V 7056 3600 50  0000 C CNN
F 2 "Resistor_SMD:R_0805_2012Metric_Pad1.15x1.40mm_HandSolder" V 6780 3600 50  0001 C CNN
F 3 "~" H 6850 3600 50  0001 C CNN
	1    6850 3600
	0    -1   1    0   
$EndComp
Wire Wire Line
	6100 3900 6100 3950
Wire Wire Line
	6100 3950 7500 3950
Connection ~ 6100 3950
Wire Wire Line
	6100 3950 6100 4000
$Comp
L power:GND #PWR0140
U 1 1
P 6650 3700
F 0 "#PWR0140" H 6650 3450 50  0001 C CNN
F 1 "GND" H 6655 3527 50  0000 C CNN
F 2 "" H 6650 3700 50  0001 C CNN
F 3 "" H 6650 3700 50  0001 C CNN
	1    6650 3700
	1    0    0    -1  
$EndComp
Wire Wire Line
	6700 3600 6650 3600
Wire Wire Line
	6650 3600 6650 3700
Wire Wire Line
	7000 3600 7050 3600
Wire Wire Line
	7350 3600 7400 3600
Wire Wire Line
	7400 3600 7400 3850
Wire Wire Line
	7400 3850 7300 3850
Connection ~ 7400 3850
Text GLabel 7300 3850 0    50   Input ~ 0
PC2
NoConn ~ 9800 5750
NoConn ~ 9800 5850
NoConn ~ 9800 5950
NoConn ~ 9800 4100
NoConn ~ 9800 4200
NoConn ~ 9800 4300
$Comp
L power:PWR_FLAG #FLG0101
U 1 1
P 1850 2150
F 0 "#FLG0101" H 1850 2225 50  0001 C CNN
F 1 "PWR_FLAG" H 1850 2323 50  0000 C CNN
F 2 "" H 1850 2150 50  0001 C CNN
F 3 "~" H 1850 2150 50  0001 C CNN
	1    1850 2150
	-1   0    0    1   
$EndComp
$Comp
L power:VDD #PWR0138
U 1 1
P 1850 2050
F 0 "#PWR0138" H 1850 1900 50  0001 C CNN
F 1 "VDD" H 1867 2223 50  0000 C CNN
F 2 "" H 1850 2050 50  0001 C CNN
F 3 "" H 1850 2050 50  0001 C CNN
	1    1850 2050
	1    0    0    -1  
$EndComp
Wire Wire Line
	1850 2050 1850 2150
Wire Notes Line
	5700 4850 7850 4850
Wire Notes Line
	7850 4850 7850 6200
Wire Notes Line
	7850 6200 5700 6200
Wire Notes Line
	5700 6200 5700 4850
Text Notes 6350 4850 0    98   ~ 0
GENERIC I/O
Text GLabel 8950 5650 0    50   Input ~ 0
PD4
Text GLabel 8950 5350 0    50   Input ~ 0
PD7
Text GLabel 8950 5550 0    50   Input ~ 0
PD5
Text GLabel 8950 5450 0    50   Input ~ 0
PD6
Wire Wire Line
	9800 5350 10350 5350
Wire Wire Line
	9800 5450 10350 5450
Wire Wire Line
	9800 5550 10350 5550
Wire Wire Line
	9800 5650 10350 5650
Text GLabel 8950 4000 0    50   Input ~ 0
PB5
Text GLabel 8950 3700 0    50   Input ~ 0
PB2
Text GLabel 8950 3800 0    50   Input ~ 0
PB3
Text GLabel 8950 3900 0    50   Input ~ 0
PB4
Wire Wire Line
	7450 1250 7450 1650
Wire Wire Line
	7450 1650 7400 1650
Wire Wire Line
	7100 1250 7450 1250
Wire Wire Line
	7400 1750 7550 1750
Connection ~ 7550 1750
Wire Wire Line
	7400 1950 7450 1950
Wire Wire Line
	7450 1950 7450 2150
Wire Wire Line
	6850 2150 6850 2200
Wire Wire Line
	6850 2200 6950 2200
Wire Wire Line
	6950 2200 6950 2150
Wire Wire Line
	6950 2200 7050 2200
Wire Wire Line
	7050 2200 7050 2150
Connection ~ 6950 2200
Wire Wire Line
	6950 2250 6950 2200
$Comp
L Device:C C2
U 1 1
P 4400 1900
F 0 "C2" H 4515 1946 50  0000 L CNN
F 1 "10u" H 4515 1855 50  0000 L CNN
F 2 "Capacitor_SMD:C_0805_2012Metric_Pad1.15x1.40mm_HandSolder" H 4438 1750 50  0001 C CNN
F 3 "~" H 4400 1900 50  0001 C CNN
	1    4400 1900
	1    0    0    -1  
$EndComp
Text Notes 2550 2000 0    50   ~ 0
~500mA
$Comp
L Transistor_FET:BSS138 Q1
U 1 1
P 4750 4950
F 0 "Q1" H 4956 4996 50  0000 L CNN
F 1 "BSS138" H 4956 4905 50  0000 L CNN
F 2 "Package_TO_SOT_SMD:SOT-23" H 4950 4875 50  0001 L CIN
F 3 "https://www.fairchildsemi.com/datasheets/BS/BSS138.pdf" H 4750 4950 50  0001 L CNN
	1    4750 4950
	-1   0    0    -1  
$EndComp
Wire Wire Line
	4650 4750 4650 4700
$Comp
L power:VCC #PWR0139
U 1 1
P 5050 4900
F 0 "#PWR0139" H 5050 4750 50  0001 C CNN
F 1 "VCC" H 5067 5073 50  0000 C CNN
F 2 "" H 5050 4900 50  0001 C CNN
F 3 "" H 5050 4900 50  0001 C CNN
	1    5050 4900
	1    0    0    -1  
$EndComp
Wire Wire Line
	4950 4950 5050 4950
Wire Wire Line
	5050 4950 5050 4900
Wire Wire Line
	4650 5150 4650 5200
Wire Wire Line
	4650 5200 4550 5200
Text GLabel 2450 5150 2    50   Input ~ 0
PC0
Text GLabel 4550 5200 0    50   Input ~ 0
PC0
$Comp
L Device:C C3
U 1 1
P 6300 2050
F 0 "C3" H 6185 2004 50  0000 R CNN
F 1 "10n" H 6185 2095 50  0000 R CNN
F 2 "Capacitor_SMD:C_0805_2012Metric_Pad1.15x1.40mm_HandSolder" H 6338 1900 50  0001 C CNN
F 3 "~" H 6300 2050 50  0001 C CNN
	1    6300 2050
	-1   0    0    1   
$EndComp
Wire Wire Line
	6300 1900 6300 1850
Connection ~ 6300 1850
Wire Wire Line
	6300 1850 6000 1850
Wire Wire Line
	4400 1650 5250 1650
Wire Wire Line
	5250 1800 5250 1650
Connection ~ 5250 1650
Wire Wire Line
	5250 1650 5450 1650
Wire Wire Line
	5550 2350 5450 2350
Wire Wire Line
	5450 2350 5450 1650
Connection ~ 5450 1650
Wire Wire Line
	5450 1650 6350 1650
Wire Wire Line
	6300 2200 6300 2250
Wire Wire Line
	6300 2250 6350 2250
$Comp
L power:GND #PWR0141
U 1 1
P 6000 2850
F 0 "#PWR0141" H 6000 2600 50  0001 C CNN
F 1 "GND" H 6005 2677 50  0000 C CNN
F 2 "" H 6000 2850 50  0001 C CNN
F 3 "" H 6000 2850 50  0001 C CNN
	1    6000 2850
	1    0    0    -1  
$EndComp
$EndSCHEMATC
